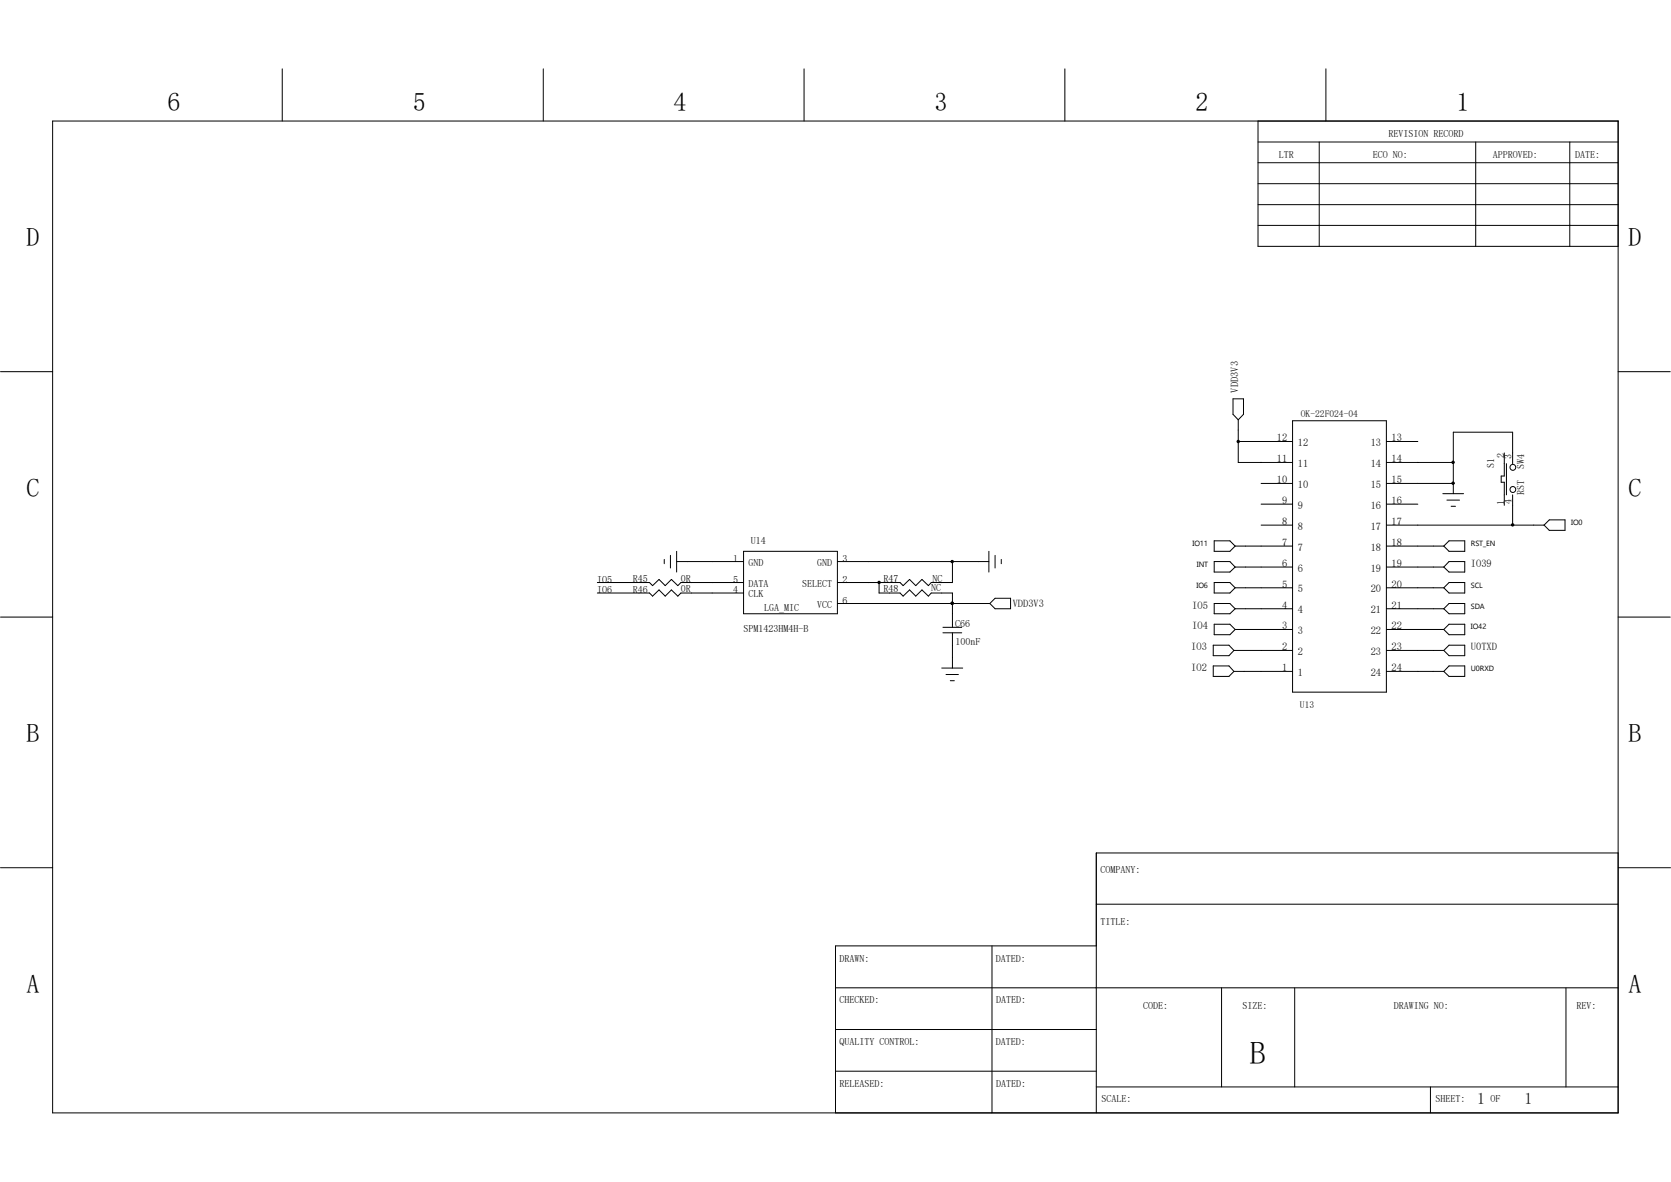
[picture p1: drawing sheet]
<svg xmlns="http://www.w3.org/2000/svg" width="297mm" height="210mm" viewBox="0 0 297 210" stroke-linecap="round" stroke-linejoin="round" font-family="sans-serif">
<g fill="none" stroke="#000" stroke-width=".18">
<path d="M50.2 12.2v9.3M96.6 12.2v9.3M142.9 12.2v9.3M189.3 12.2v9.3M235.7 12.2v9.3M9.4 21.5h278.2v176.2h-278.2zM223.6 25.2h64M223.6 28.9h64M223.6 36.4h64M223.6 21.5v22.3h64M223.6 32.6h64M234.5 25.2v18.6"/>
<path d="M262.3 25.2v18.6M279 25.2v18.6M223.6 40h64M.1 66h9.3M219.2 70.9h1.8v2.7l-.9 1-.9-1zM220.1 74.6v7.6h9.6M220.1 78.4h9.6M229.7 74.8h16.7v48.2h-16.7zM246.4 78.4h5.6M287.6 66h9.3M118.1 99.4v.8M119.2 98.7v2.2"/>
<path d="M120.3 99.8h11.9M120.3 98v3.6M132.2 98h16.6v11.1h-16.6zM148.8 99.8h27M169.3 99.8v3.7h-3.8l-.5 .6-1.1-1.1-1.1 1.1-1.1-1.1-1.2 1.1-.5-.6h-11.2M175.8 98v3.6M176.9 98.7v2.2M178 99.4v.8M215.8 96.1h2.8l.9 .9-.9 1h-2.8zM215.8 99.8h2.8l.9 1-.9 .8h-2.8zM219.5 97h10.2M224.2 93.3h5.5"/>
<path d="M224.2 89.6h5.5M224.2 85.9h5.5M246.4 97h10.2M246.4 93.3h28M246.4 89.6h5.6M246.4 85.9h11.9M246.4 82.2h11.9M256.5 87.7h3.6M256.6 97l1-.9h2.7v1.9h-2.7zM257.2 88.9h2.2M257.6 99.8h2.7v1.8h-2.7l-1-.8zM257.9 90h.8"/>
<path d="M258.3 85.9h.1M267.4 80.5v4.1h-.6v1.1h.6v4.1M267.8 82.4v5.5M268.9 93.3h.1M268.9 82.4v-5.6h-10.6v10.9M268.9 87.9v5.4M275.4 92.4h2.8v1.8h-2.8l-1-.9zM.1 109.6h9.3M106.2 105.4h9.2l.6 .5 1.1-1.1 1.1 1.1 1.1-1.1 1.2 1.1 .5-.5h11.2M106.2 103.5h9.2l.6 .6 1.1-1.1 1.1 1.1 1.1-1.1 1.2 1.1 .5-.6h11.2M148.8 107.2h27.1M156.3 103.5v1.9h3.7l.5 .5 1.2-1.1 1.1 1.1 1.1-1.1 1.1 1.1 .5-.5h3.8v6.1"/>
<path d="M167.4 118.7h3.7M167.6 111.5h3.3M167.6 112.4h3.3M168.1 119.8h2.2M169.3 107.2h.1M169.3 112.4v6.3M176.9 106.3h2.7v1.9h-2.7l-1-1zM215.6 118.3h2.8l.9 1-.9 .9h-2.8zM215.6 114.6h2.8l.9 1-.9 .9h-2.8zM215.8 103.5h2.8l.9 .9-.9 1h-2.8zM215.8 107.2h2.8l.9 1-.9 .9h-2.8zM215.8 110.9h2.8l.9 .9-.9 1h-2.8z"/>
<path d="M219.3 119.3h10.4M219.3 115.6h10.4M219.5 111.8h10.2M219.5 108.2h10.2M219.5 104.4h10.2M219.5 100.8h10.2M246.4 119.3h10.2M246.4 115.6h10.2M246.4 111.8h10.2M246.4 108.2h10.2M246.4 104.4h10.2M246.4 100.8h10.2"/>
<path d="M256.6 104.4l1-.9h2.7v1.9h-2.7zM256.6 108.2l1-1h2.7v1.9h-2.7zM256.6 115.6l1-1h2.7v1.9h-2.7zM256.6 111.8l1-.9h2.7v1.9h-2.7zM257.6 118.3h2.7v1.9h-2.7l-1-.9zM287.6 109.6h9.3M168.9 120.9h.7M.1 154.2h9.3M287.6 151.6h-92.7v46.1M287.7 154.2h9.2M148.5 175.5h139.1M176.3 168.1v29.6"/>
<path d="M194.9 160.7h92.7M194.9 168.1h-46.4v29.6M217.1 175.5v17.6M230.1 175.5v17.6M278.3 175.5v17.6M148.5 182.9h46.4M148.5 190.3h46.4M194.9 193.1h92.7M254.3 193.1v4.6"/>
<circle cx="268.9" cy="83" r=".52"/>
<circle cx="268.9" cy="87" r=".52"/>
</g>
<g fill="#000" stroke="#000" stroke-width=".18">
<circle cx="220.1" cy="78.4" r=".21"/>
<circle cx="169.2" cy="99.8" r=".21"/>
<circle cx="258.3" cy="85.9" r=".21"/>
<circle cx="258.3" cy="82.1" r=".21"/>
<circle cx="268.9" cy="93.3" r=".21"/>
<circle cx="156.3" cy="103.5" r=".21"/>
<circle cx="169.2" cy="107.2" r=".21"/>
</g>
<text font-size="5.7" x="222.2" y="189">B</text>
<g font-size="4.6">
<text x="29.8" y="19.6">6</text>
<text x="73.4" y="19.6">5</text>
<text x="119.7" y="19.6">4</text>
<text x="166.1" y="19.6">3</text>
<text x="212.5" y="19.6">2</text>
<text x="258.9" y="19.6">1</text>
<text x="4.7" y="43.8">D</text>
<text x="289.5" y="43.8">D</text>
<text x="4.7" y="88.3">C</text>
<text x="289.5" y="88.3">C</text>
<text x="4.7" y="131.9">B</text>
<text x="289.5" y="131.9">B</text>
<text x="4.7" y="176.4">A</text>
<text x="289.5" y="176.4">A</text>
</g>
<g font-size="2.8">
<text x="262.6" y="196.2">1</text>
<text x="270.9" y="196.2">1</text>
</g>
<g font-size="1.9">
<text x="220.1" y="69.8" transform="rotate(-90 220.1 69.8)">VDD3V3</text>
<text x="226.9" y="82.2">11</text>
<text x="226.9" y="78.4">12</text>
<text x="230.7" y="83">11</text>
<text x="230.7" y="79.2">12</text>
<text x="243.6" y="79.2">13</text>
<text x="243.6" y="83">14</text>
<text x="247.4" y="78.4">13</text>
<text x="247.4" y="82.2">14</text>
<text x="226.9" y="85.9">10</text>
<text x="227.9" y="89.6">9</text>
<text x="230.7" y="86.7">10</text>
<text x="243.6" y="86.7">15</text>
<text x="247.4" y="85.9">15</text>
<text x="247.4" y="89.6">16</text>
<text x="227.9" y="93.3">8</text>
<text x="230.7" y="94.1">8</text>
<text x="230.7" y="90.4">9</text>
<text x="243.6" y="90.4">16</text>
<text x="243.6" y="94.1">17</text>
<text x="247.4" y="93.3">17</text>
<text x="227.9" y="100.8">6</text>
<text x="227.9" y="97">7</text>
<text x="230.7" y="101.6">6</text>
<text x="230.7" y="97.8">7</text>
<text x="243.6" y="97.8">18</text>
<text x="243.6" y="101.6">19</text>
<text x="247.4" y="97">18</text>
<text x="247.4" y="100.8">19</text>
<text x="261.5" y="100.8">IO39</text>
<text x="180" y="107.8">VDD3V3</text>
<text x="227.9" y="104.4">5</text>
<text x="230.7" y="105.2">5</text>
<text x="243.6" y="105.2">20</text>
<text x="247.4" y="104.4">20</text>
<text x="211.9" y="111.8">IO4</text>
<text x="211.9" y="108.2">IO5</text>
<text x="227.9" y="111.8">3</text>
<text x="227.9" y="108.2">4</text>
<text x="230.7" y="112.6">3</text>
<text x="230.7" y="109">4</text>
<text x="243.6" y="109">21</text>
<text x="243.6" y="112.6">22</text>
<text x="247.4" y="108.2">21</text>
<text x="247.4" y="111.8">22</text>
<text x="211.8" y="119.3">IO2</text>
<text x="211.8" y="115.6">IO3</text>
<text x="227.9" y="119.3">1</text>
<text x="227.9" y="115.6">2</text>
<text x="230.7" y="116.4">2</text>
<text x="243.6" y="116.4">23</text>
<text x="247.4" y="115.6">23</text>
<text x="247.4" y="119.3">24</text>
<text x="261.5" y="115.6">U0TXD</text>
<text x="230.7" y="120.1">1</text>
<text x="243.6" y="120.1">24</text>
</g>
<g font-size="1.8">
<text x="227.3" y="28">LTR</text>
<text x="244" y="28">ECO NO:</text>
<text x="246.8" y="24.3">REVISION RECORD</text>
<text x="265.3" y="28">APPROVED:</text>
<text x="280" y="28">DATE:</text>
<text x="265.6" y="83.2" transform="rotate(-90 265.6 83.2)">S1</text>
<text x="267.4" y="81.5" transform="rotate(-90 267.4 81.5)">2</text>
<text x="268.7" y="81.6" transform="rotate(-90 268.7 81.6)">3</text>
<text x="270.9" y="83.4" transform="rotate(-90 270.9 83.4)">SW4</text>
<text x="267.4" y="89.7" transform="rotate(-90 267.4 89.7)">1</text>
<text x="268.7" y="89.6" transform="rotate(-90 268.7 89.6)">4</text>
<text x="270.9" y="88" transform="rotate(-90 270.9 88)">RST</text>
<text x="130.3" y="99.8">1</text>
<text x="133.1" y="100.5">GND</text>
<text x="133.4" y="96.6">U14</text>
<text x="145.2" y="100.5">GND</text>
<text x="149.8" y="99.8">3</text>
<text x="106.2" y="105.4">IO6</text>
<text x="106.2" y="103.5">IO5</text>
<text x="112.5" y="103.3">R45</text>
<text x="112.5" y="105.4">R46</text>
<text x="121" y="105.2">0R</text>
<text x="121" y="103.3">0R</text>
<text x="130.3" y="105.4">4</text>
<text x="130.3" y="103.5">5</text>
<text x="133.1" y="106.1">CLK</text>
<text x="133.1" y="104.3">DATA</text>
<text x="142.6" y="104.3">SELECT</text>
<text x="145.2" y="108">VCC</text>
<text x="149.8" y="103.5">2</text>
<text x="149.8" y="107.2">6</text>
<text x="157" y="105.2">R48</text>
<text x="157" y="103.3">R47</text>
<text x="165.5" y="105">NC</text>
<text x="165.7" y="103.3">NC</text>
<text x="132.2" y="112.2">SPM1423HM4H-B</text>
<text x="135.8" y="108.5">LGA_MIC</text>
<text x="169.8" y="111.3">C66</text>
<text x="169.8" y="114.7">100nF</text>
<text x="195.6" y="155.1">COMPANY:</text>
<text x="195.6" y="164.4">TITLE:</text>
<text x="149.2" y="170.9">DRAWN:</text>
<text x="177" y="170.9">DATED:</text>
<text x="149.2" y="178.3">CHECKED:</text>
<text x="177" y="178.3">DATED:</text>
<text x="203.2" y="179.2">CODE:</text>
<text x="220.9" y="179.2">SIZE:</text>
<text x="247.7" y="179.2">DRAWING NO:</text>
<text x="280.2" y="179.2">REV:</text>
<text x="149.2" y="185.7">QUALITY CONTROL:</text>
<text x="177" y="185.7">DATED:</text>
<text x="149.2" y="193.1">RELEASED:</text>
<text x="177" y="193.1">DATED:</text>
<text x="195.8" y="195.9">SCALE:</text>
<text x="255.1" y="195.9">SHEET:</text>
<text x="264.9" y="195.9">OF</text>
</g>
<g font-size="1.7">
<text x="231.2" y="74.2">OK-22F024-04</text>
<text x="231.1" y="125.7">U13</text>
</g>
<g font-size="1.3">
<text x="279.3" y="93.3">IO0</text>
<text x="212" y="97">IO11</text>
<text x="212.7" y="100.8">INT</text>
<text x="261.5" y="97">RST_EN</text>
<text x="212.7" y="104.4">IO6</text>
<text x="261.5" y="104.4">SCL</text>
<text x="261.5" y="111.8">IO42</text>
<text x="261.5" y="108.2">SDA</text>
<text x="261.5" y="119.3">U0RXD</text>
</g>
</svg>
